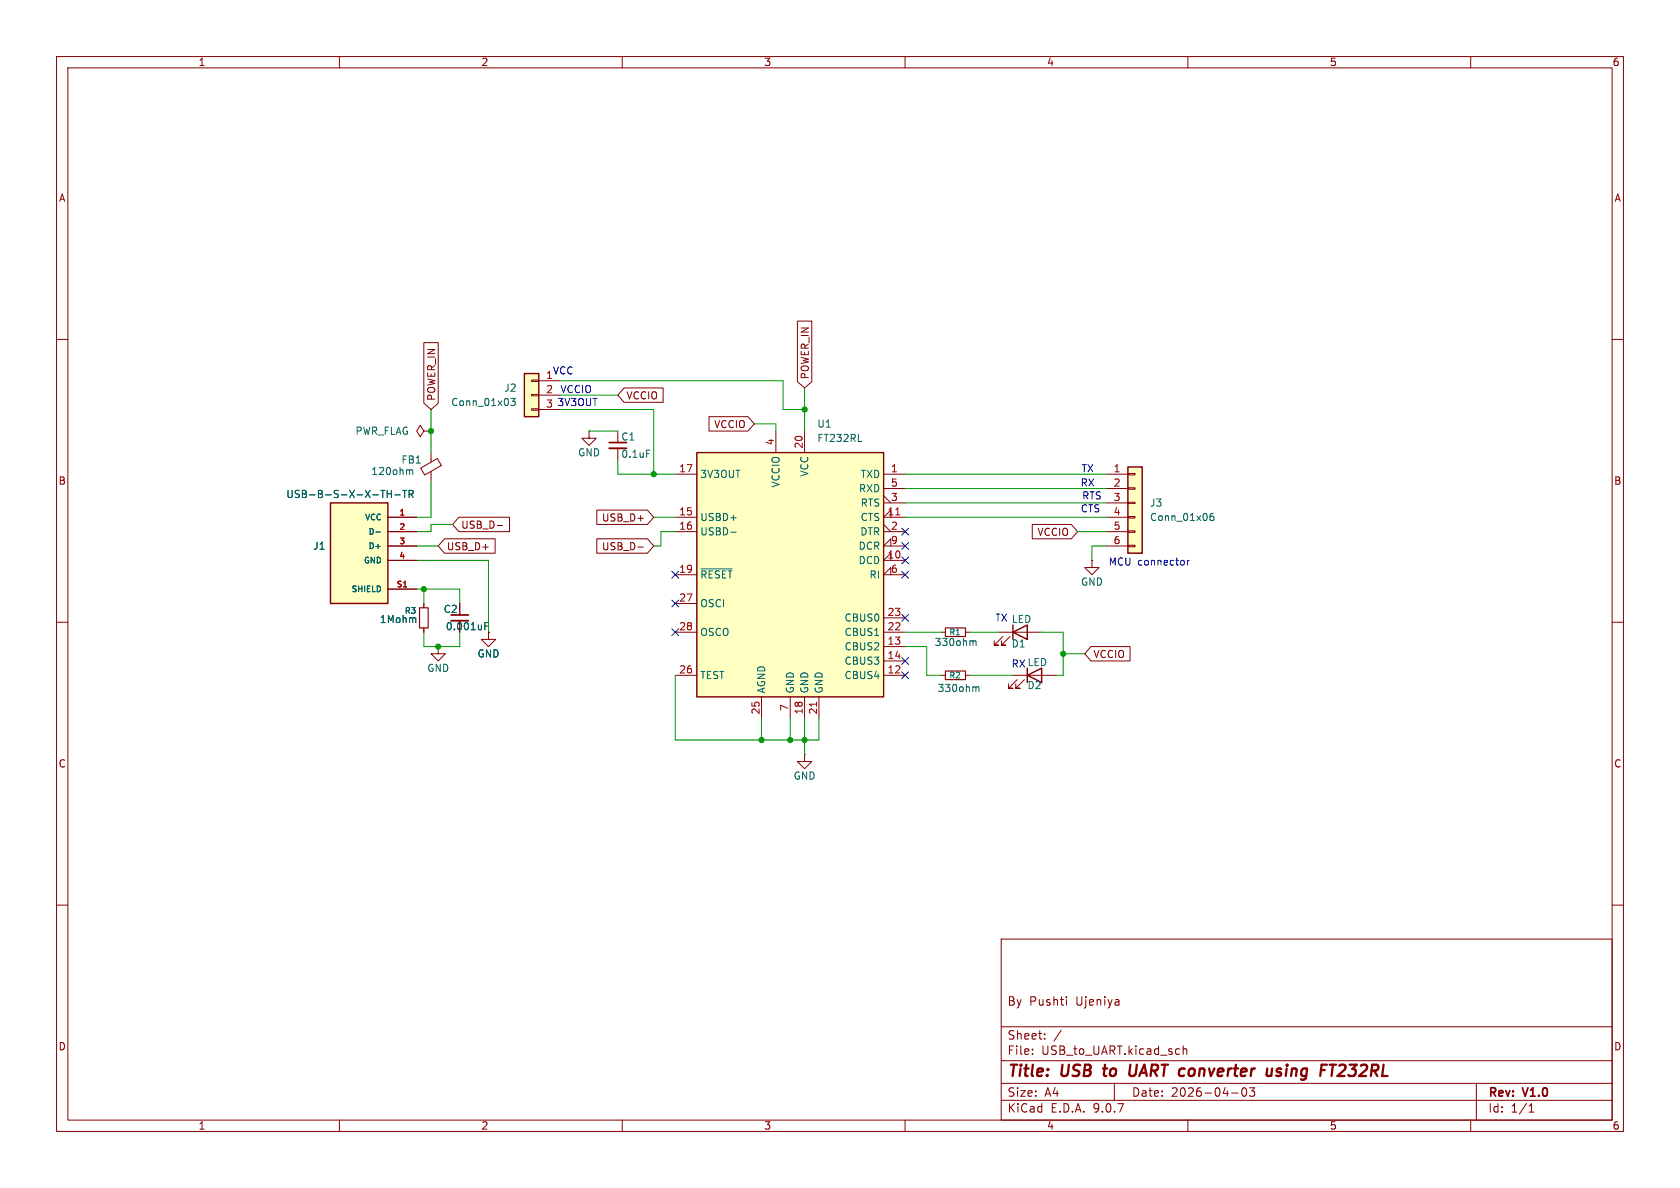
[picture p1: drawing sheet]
(kicad_sch
 (version 20250114)
 (generator "eeschema")
 (generator_version "9.0")
 (paper "A4")
 (title_block
  (title "USB to UART converter using FT232RL")
  (date "2026-04-03")
  (rev "V1.0")
  (comment 1 "By Pushti Ujeniya "))
 (lib_symbols
  (symbol "Connector_Generic:Conn_01x03"
   (pin_names
    (offset 1.016) (hide yes)) (exclude_from_sim no) (in_bom yes) (on_board yes)
   (property "Reference" "J" (at 0 5.08 0) (effects (font (size 1.27 1.27))))
   (property "Value" "Conn_01x03" (at 0 -5.08 0) (effects (font (size 1.27 1.27))))
   (property "Footprint" "" (at 0 0 0) (effects (font (size 1.27 1.27)) (hide yes)))
   (property "Datasheet" "~" (at 0 0 0) (effects (font (size 1.27 1.27)) (hide yes)))
   (property "Description" "Generic connector, single row, 01x03, script generated (kicad-library-utils/schlib/autogen/connector/)" (at 0 0 0) (effects (font (size 1.27 1.27)) (hide yes)))
   (symbol "Conn_01x03_1_1"
    (rectangle (start -1.27 3.81) (end 1.27 -3.81) (stroke (width 0.254) (type default)) (fill (type background)))
    (rectangle (start -1.27 2.667) (end 0 2.413) (stroke (width 0.1524) (type default)) (fill (type none)))
    (rectangle (start -1.27 0.127) (end 0 -0.127) (stroke (width 0.1524) (type default)) (fill (type none)))
    (rectangle (start -1.27 -2.413) (end 0 -2.667) (stroke (width 0.1524) (type default)) (fill (type none)))
    (pin passive line (at -5.08 2.54 0) (length 3.81) (name "Pin_1" (effects (font (size 1.27 1.27)))) (number "1" (effects (font (size 1.27 1.27)))))
    (pin passive line (at -5.08 0 0) (length 3.81) (name "Pin_2" (effects (font (size 1.27 1.27)))) (number "2" (effects (font (size 1.27 1.27)))))
    (pin passive line (at -5.08 -2.54 0) (length 3.81) (name "Pin_3" (effects (font (size 1.27 1.27)))) (number "3" (effects (font (size 1.27 1.27))))))
   (embedded_fonts no))
  (symbol "Connector_Generic:Conn_01x06"
   (pin_names
    (offset 1.016) (hide yes)) (exclude_from_sim no) (in_bom yes) (on_board yes)
   (property "Reference" "J" (at 0 7.62 0) (effects (font (size 1.27 1.27))))
   (property "Value" "Conn_01x06" (at 0 -10.16 0) (effects (font (size 1.27 1.27))))
   (property "Footprint" "" (at 0 0 0) (effects (font (size 1.27 1.27)) (hide yes)))
   (property "Datasheet" "~" (at 0 0 0) (effects (font (size 1.27 1.27)) (hide yes)))
   (property "Description" "Generic connector, single row, 01x06, script generated (kicad-library-utils/schlib/autogen/connector/)" (at 0 0 0) (effects (font (size 1.27 1.27)) (hide yes)))
   (symbol "Conn_01x06_1_1"
    (rectangle (start -1.27 6.35) (end 1.27 -8.89) (stroke (width 0.254) (type default)) (fill (type background)))
    (rectangle (start -1.27 5.207) (end 0 4.953) (stroke (width 0.1524) (type default)) (fill (type none)))
    (rectangle (start -1.27 2.667) (end 0 2.413) (stroke (width 0.1524) (type default)) (fill (type none)))
    (rectangle (start -1.27 0.127) (end 0 -0.127) (stroke (width 0.1524) (type default)) (fill (type none)))
    (rectangle (start -1.27 -2.413) (end 0 -2.667) (stroke (width 0.1524) (type default)) (fill (type none)))
    (rectangle (start -1.27 -4.953) (end 0 -5.207) (stroke (width 0.1524) (type default)) (fill (type none)))
    (rectangle (start -1.27 -7.493) (end 0 -7.747) (stroke (width 0.1524) (type default)) (fill (type none)))
    (pin passive line (at -5.08 5.08 0) (length 3.81) (name "Pin_1" (effects (font (size 1.27 1.27)))) (number "1" (effects (font (size 1.27 1.27)))))
    (pin passive line (at -5.08 2.54 0) (length 3.81) (name "Pin_2" (effects (font (size 1.27 1.27)))) (number "2" (effects (font (size 1.27 1.27)))))
    (pin passive line (at -5.08 0 0) (length 3.81) (name "Pin_3" (effects (font (size 1.27 1.27)))) (number "3" (effects (font (size 1.27 1.27)))))
    (pin passive line (at -5.08 -2.54 0) (length 3.81) (name "Pin_4" (effects (font (size 1.27 1.27)))) (number "4" (effects (font (size 1.27 1.27)))))
    (pin passive line (at -5.08 -5.08 0) (length 3.81) (name "Pin_5" (effects (font (size 1.27 1.27)))) (number "5" (effects (font (size 1.27 1.27)))))
    (pin passive line (at -5.08 -7.62 0) (length 3.81) (name "Pin_6" (effects (font (size 1.27 1.27)))) (number "6" (effects (font (size 1.27 1.27))))))
   (embedded_fonts no))
  (symbol "Device:C_Small"
   (pin_numbers (hide yes))
   (pin_names
    (offset 0.254) (hide yes)) (exclude_from_sim no) (in_bom yes) (on_board yes)
   (property "Reference" "C" (at 0.254 1.778 0) (effects (font (size 1.27 1.27)) (justify left)))
   (property "Value" "C_Small" (at 0.254 -2.032 0) (effects (font (size 1.27 1.27)) (justify left)))
   (property "Footprint" "" (at 0 0 0) (effects (font (size 1.27 1.27)) (hide yes)))
   (property "Datasheet" "~" (at 0 0 0) (effects (font (size 1.27 1.27)) (hide yes)))
   (property "Description" "Unpolarized capacitor, small symbol" (at 0 0 0) (effects (font (size 1.27 1.27)) (hide yes)))
   (symbol "C_Small_0_1"
    (polyline (pts (xy -1.524 0.508) (xy 1.524 0.508)) (stroke (width 0.3048) (type default)) (fill (type none)))
    (polyline (pts (xy -1.524 -0.508) (xy 1.524 -0.508)) (stroke (width 0.3302) (type default)) (fill (type none))))
   (symbol "C_Small_1_1"
    (pin passive line (at 0 2.54 270) (length 2.032) (name "~" (effects (font (size 1.27 1.27)))) (number "1" (effects (font (size 1.27 1.27)))))
    (pin passive line (at 0 -2.54 90) (length 2.032) (name "~" (effects (font (size 1.27 1.27)))) (number "2" (effects (font (size 1.27 1.27))))))
   (embedded_fonts no))
  (symbol "Device:FerriteBead_Small"
   (pin_numbers (hide yes))
   (pin_names
    (offset 0)) (exclude_from_sim no) (in_bom yes) (on_board yes)
   (property "Reference" "FB" (at 1.905 1.27 0) (effects (font (size 1.27 1.27)) (justify left)))
   (property "Value" "FerriteBead_Small" (at 1.905 -1.27 0) (effects (font (size 1.27 1.27)) (justify left)))
   (property "Footprint" "" (at -1.778 0 90) (effects (font (size 1.27 1.27)) (hide yes)))
   (property "Datasheet" "~" (at 0 0 0) (effects (font (size 1.27 1.27)) (hide yes)))
   (property "Description" "Ferrite bead, small symbol" (at 0 0 0) (effects (font (size 1.27 1.27)) (hide yes)))
   (symbol "FerriteBead_Small_0_1"
    (polyline (pts (xy -1.8288 0.2794) (xy -1.1176 1.4986) (xy 1.8288 -0.2032) (xy 1.1176 -1.4224) (xy -1.8288 0.2794)) (stroke (width 0) (type default)) (fill (type none)))
    (polyline (pts (xy 0 0.889) (xy 0 1.2954)) (stroke (width 0) (type default)) (fill (type none)))
    (polyline (pts (xy 0 -1.27) (xy 0 -0.7874)) (stroke (width 0) (type default)) (fill (type none))))
   (symbol "FerriteBead_Small_1_1"
    (pin passive line (at 0 2.54 270) (length 1.27) (name "~" (effects (font (size 1.27 1.27)))) (number "1" (effects (font (size 1.27 1.27)))))
    (pin passive line (at 0 -2.54 90) (length 1.27) (name "~" (effects (font (size 1.27 1.27)))) (number "2" (effects (font (size 1.27 1.27))))))
   (embedded_fonts no))
  (symbol "Device:LED"
   (pin_numbers (hide yes))
   (pin_names
    (offset 1.016) (hide yes)) (exclude_from_sim no) (in_bom yes) (on_board yes)
   (property "Reference" "D" (at 0 2.54 0) (effects (font (size 1.27 1.27))))
   (property "Value" "LED" (at 0 -2.54 0) (effects (font (size 1.27 1.27))))
   (property "Footprint" "" (at 0 0 0) (effects (font (size 1.27 1.27)) (hide yes)))
   (property "Datasheet" "~" (at 0 0 0) (effects (font (size 1.27 1.27)) (hide yes)))
   (property "Description" "Light emitting diode" (at 0 0 0) (effects (font (size 1.27 1.27)) (hide yes)))
   (property "Sim.Pins" "1=K 2=A" (at 0 0 0) (effects (font (size 1.27 1.27)) (hide yes)))
   (symbol "LED_0_1"
    (polyline (pts (xy -3.048 -0.762) (xy -4.572 -2.286) (xy -3.81 -2.286) (xy -4.572 -2.286) (xy -4.572 -1.524)) (stroke (width 0) (type default)) (fill (type none)))
    (polyline (pts (xy -1.778 -0.762) (xy -3.302 -2.286) (xy -2.54 -2.286) (xy -3.302 -2.286) (xy -3.302 -1.524)) (stroke (width 0) (type default)) (fill (type none)))
    (polyline (pts (xy -1.27 0) (xy 1.27 0)) (stroke (width 0) (type default)) (fill (type none)))
    (polyline (pts (xy -1.27 -1.27) (xy -1.27 1.27)) (stroke (width 0.254) (type default)) (fill (type none)))
    (polyline (pts (xy 1.27 -1.27) (xy 1.27 1.27) (xy -1.27 0) (xy 1.27 -1.27)) (stroke (width 0.254) (type default)) (fill (type none))))
   (symbol "LED_1_1"
    (pin passive line (at -3.81 0 0) (length 2.54) (name "K" (effects (font (size 1.27 1.27)))) (number "1" (effects (font (size 1.27 1.27)))))
    (pin passive line (at 3.81 0 180) (length 2.54) (name "A" (effects (font (size 1.27 1.27)))) (number "2" (effects (font (size 1.27 1.27))))))
   (embedded_fonts no))
  (symbol "Device:R_Small"
   (pin_numbers (hide yes))
   (pin_names
    (offset 0.254) (hide yes)) (exclude_from_sim no) (in_bom yes) (on_board yes)
   (property "Reference" "R" (at 0 0 90) (effects (font (size 1.016 1.016))))
   (property "Value" "R_Small" (at 1.778 0 90) (effects (font (size 1.27 1.27))))
   (property "Footprint" "" (at 0 0 0) (effects (font (size 1.27 1.27)) (hide yes)))
   (property "Datasheet" "~" (at 0 0 0) (effects (font (size 1.27 1.27)) (hide yes)))
   (property "Description" "Resistor, small symbol" (at 0 0 0) (effects (font (size 1.27 1.27)) (hide yes)))
   (symbol "R_Small_0_1"
    (rectangle (start -0.762 1.778) (end 0.762 -1.778) (stroke (width 0.2032) (type default)) (fill (type none))))
   (symbol "R_Small_1_1"
    (pin passive line (at 0 2.54 270) (length 0.762) (name "~" (effects (font (size 1.27 1.27)))) (number "1" (effects (font (size 1.27 1.27)))))
    (pin passive line (at 0 -2.54 90) (length 0.762) (name "~" (effects (font (size 1.27 1.27)))) (number "2" (effects (font (size 1.27 1.27))))))
   (embedded_fonts no))
  (symbol "Interface_USB:FT232RL" (exclude_from_sim no) (in_bom yes) (on_board yes)
   (property "Reference" "U" (at -16.51 22.86 0) (effects (font (size 1.27 1.27)) (justify left)))
   (property "Value" "FT232RL" (at 10.16 22.86 0) (effects (font (size 1.27 1.27)) (justify left)))
   (property "Footprint" "Package_SO:SSOP-28_5.3x10.2mm_P0.65mm" (at 27.94 -22.86 0) (effects (font (size 1.27 1.27)) (hide yes)))
   (property "Datasheet" "https://www.ftdichip.com/Support/Documents/DataSheets/ICs/DS_FT232R.pdf" (at 0 0 0) (effects (font (size 1.27 1.27)) (hide yes)))
   (property "Description" "USB to Serial Interface, SSOP-28" (at 0 0 0) (effects (font (size 1.27 1.27)) (hide yes)))
   (symbol "FT232RL_0_1"
    (rectangle (start -16.51 21.59) (end 16.51 -21.59) (stroke (width 0.254) (type default)) (fill (type background))))
   (symbol "FT232RL_1_1"
    (pin power_out line (at -20.32 17.78 0) (length 3.81) (name "3V3OUT" (effects (font (size 1.27 1.27)))) (number "17" (effects (font (size 1.27 1.27)))))
    (pin bidirectional line (at -20.32 10.16 0) (length 3.81) (name "USBD+" (effects (font (size 1.27 1.27)))) (number "15" (effects (font (size 1.27 1.27)))))
    (pin bidirectional line (at -20.32 7.62 0) (length 3.81) (name "USBD-" (effects (font (size 1.27 1.27)))) (number "16" (effects (font (size 1.27 1.27)))))
    (pin input line (at -20.32 0 0) (length 3.81) (name "~{RESET}" (effects (font (size 1.27 1.27)))) (number "19" (effects (font (size 1.27 1.27)))))
    (pin input line (at -20.32 -5.08 0) (length 3.81) (name "OSCI" (effects (font (size 1.27 1.27)))) (number "27" (effects (font (size 1.27 1.27)))))
    (pin output line (at -20.32 -10.16 0) (length 3.81) (name "OSCO" (effects (font (size 1.27 1.27)))) (number "28" (effects (font (size 1.27 1.27)))))
    (pin input line (at -20.32 -17.78 0) (length 3.81) (name "TEST" (effects (font (size 1.27 1.27)))) (number "26" (effects (font (size 1.27 1.27)))))
    (pin power_in line (at -5.08 -25.4 90) (length 3.81) (name "AGND" (effects (font (size 1.27 1.27)))) (number "25" (effects (font (size 1.27 1.27)))))
    (pin power_in line (at -2.54 25.4 270) (length 3.81) (name "VCCIO" (effects (font (size 1.27 1.27)))) (number "4" (effects (font (size 1.27 1.27)))))
    (pin power_in line (at 0 -25.4 90) (length 3.81) (name "GND" (effects (font (size 1.27 1.27)))) (number "7" (effects (font (size 1.27 1.27)))))
    (pin power_in line (at 2.54 25.4 270) (length 3.81) (name "VCC" (effects (font (size 1.27 1.27)))) (number "20" (effects (font (size 1.27 1.27)))))
    (pin power_in line (at 2.54 -25.4 90) (length 3.81) (name "GND" (effects (font (size 1.27 1.27)))) (number "18" (effects (font (size 1.27 1.27)))))
    (pin power_in line (at 5.08 -25.4 90) (length 3.81) (name "GND" (effects (font (size 1.27 1.27)))) (number "21" (effects (font (size 1.27 1.27)))))
    (pin output line (at 20.32 17.78 180) (length 3.81) (name "TXD" (effects (font (size 1.27 1.27)))) (number "1" (effects (font (size 1.27 1.27)))))
    (pin input line (at 20.32 15.24 180) (length 3.81) (name "RXD" (effects (font (size 1.27 1.27)))) (number "5" (effects (font (size 1.27 1.27)))))
    (pin output output_low (at 20.32 12.7 180) (length 3.81) (name "RTS" (effects (font (size 1.27 1.27)))) (number "3" (effects (font (size 1.27 1.27)))))
    (pin input input_low (at 20.32 10.16 180) (length 3.81) (name "CTS" (effects (font (size 1.27 1.27)))) (number "11" (effects (font (size 1.27 1.27)))))
    (pin output output_low (at 20.32 7.62 180) (length 3.81) (name "DTR" (effects (font (size 1.27 1.27)))) (number "2" (effects (font (size 1.27 1.27)))))
    (pin input input_low (at 20.32 5.08 180) (length 3.81) (name "DCR" (effects (font (size 1.27 1.27)))) (number "9" (effects (font (size 1.27 1.27)))))
    (pin input input_low (at 20.32 2.54 180) (length 3.81) (name "DCD" (effects (font (size 1.27 1.27)))) (number "10" (effects (font (size 1.27 1.27)))))
    (pin input input_low (at 20.32 0 180) (length 3.81) (name "RI" (effects (font (size 1.27 1.27)))) (number "6" (effects (font (size 1.27 1.27)))))
    (pin bidirectional line (at 20.32 -7.62 180) (length 3.81) (name "CBUS0" (effects (font (size 1.27 1.27)))) (number "23" (effects (font (size 1.27 1.27)))))
    (pin bidirectional line (at 20.32 -10.16 180) (length 3.81) (name "CBUS1" (effects (font (size 1.27 1.27)))) (number "22" (effects (font (size 1.27 1.27)))))
    (pin bidirectional line (at 20.32 -12.7 180) (length 3.81) (name "CBUS2" (effects (font (size 1.27 1.27)))) (number "13" (effects (font (size 1.27 1.27)))))
    (pin bidirectional line (at 20.32 -15.24 180) (length 3.81) (name "CBUS3" (effects (font (size 1.27 1.27)))) (number "14" (effects (font (size 1.27 1.27)))))
    (pin bidirectional line (at 20.32 -17.78 180) (length 3.81) (name "CBUS4" (effects (font (size 1.27 1.27)))) (number "12" (effects (font (size 1.27 1.27))))))
   (embedded_fonts no))
  (symbol "USB-B-S-X-X-TH-TR:USB-B-S-X-X-TH-TR"
   (pin_names
    (offset 1.016)) (exclude_from_sim no) (in_bom yes) (on_board yes)
   (property "Reference" "J" (at -5.08 8.89 0) (effects (font (size 1.27 1.27)) (justify left bottom)))
   (property "Value" "USB-B-S-X-X-TH-TR" (at -5.08 -12.7 0) (effects (font (size 1.27 1.27)) (justify left bottom)))
   (property "Footprint" "USB-B-S-X-X-TH-TR:SAMTEC_USB-B-S-X-X-TH-TR" (at 0 0 0) (effects (font (size 1.27 1.27)) (justify bottom) (hide yes)))
   (property "Datasheet" "" (at 0 0 0) (effects (font (size 1.27 1.27)) (hide yes)))
   (property "Description" "" (at 0 0 0) (effects (font (size 1.27 1.27)) (hide yes)))
   (property "MF" "Samtec" (at 0 0 0) (effects (font (size 1.27 1.27)) (justify bottom) (hide yes)))
   (property "MAXIMUM_PACKAGE_HEIGHT" "10.95 mm" (at 0 0 0) (effects (font (size 1.27 1.27)) (justify bottom) (hide yes)))
   (property "Package" "None" (at 0 0 0) (effects (font (size 1.27 1.27)) (justify bottom) (hide yes)))
   (property "Price" "None" (at 0 0 0) (effects (font (size 1.27 1.27)) (justify bottom) (hide yes)))
   (property "Check_prices" "https://www.snapeda.com/parts/USB-B-S-F-B-TH-FR/Samtec/view-part/?ref=eda" (at 0 0 0) (effects (font (size 1.27 1.27)) (justify bottom) (hide yes)))
   (property "STANDARD" "Manufacturer Recommendations" (at 0 0 0) (effects (font (size 1.27 1.27)) (justify bottom) (hide yes)))
   (property "PARTREV" "Q" (at 0 0 0) (effects (font (size 1.27 1.27)) (justify bottom) (hide yes)))
   (property "SnapEDA_Link" "https://www.snapeda.com/parts/USB-B-S-F-B-TH-FR/Samtec/view-part/?ref=snap" (at 0 0 0) (effects (font (size 1.27 1.27)) (justify bottom) (hide yes)))
   (property "MP" "USB-B-S-F-B-TH-FR" (at 0 0 0) (effects (font (size 1.27 1.27)) (justify bottom) (hide yes)))
   (property "Purchase-URL" "https://www.snapeda.com/api/url_track_click_mouser/?unipart_id=8243123&manufacturer=Samtec&part_name=USB-B-S-F-B-TH-FR&search_term=usb female type b connector" (at 0 0 0) (effects (font (size 1.27 1.27)) (justify bottom) (hide yes)))
   (property "Description_1" "Connector USB Type B Receptacle 4 Position 2.5mm Solder Right Angle Through Hole T/R" (at 0 0 0) (effects (font (size 1.27 1.27)) (justify bottom) (hide yes)))
   (property "Availability" "In Stock" (at 0 0 0) (effects (font (size 1.27 1.27)) (justify bottom) (hide yes)))
   (property "MANUFACTURER" "Samtec" (at 0 0 0) (effects (font (size 1.27 1.27)) (justify bottom) (hide yes)))
   (symbol "USB-B-S-X-X-TH-TR_0_0"
    (rectangle (start -5.08 -10.16) (end 5.08 7.62) (stroke (width 0.254) (type default)) (fill (type background)))
    (pin power_in line (at -10.16 5.08 0) (length 5.08) (name "VCC" (effects (font (size 1.016 1.016)))) (number "1" (effects (font (size 1.016 1.016)))))
    (pin bidirectional line (at -10.16 2.54 0) (length 5.08) (name "D-" (effects (font (size 1.016 1.016)))) (number "2" (effects (font (size 1.016 1.016)))))
    (pin bidirectional line (at -10.16 0 0) (length 5.08) (name "D+" (effects (font (size 1.016 1.016)))) (number "3" (effects (font (size 1.016 1.016)))))
    (pin power_in line (at -10.16 -2.54 0) (length 5.08) (name "GND" (effects (font (size 1.016 1.016)))) (number "4" (effects (font (size 1.016 1.016)))))
    (pin passive line (at -10.16 -7.62 0) (length 5.08) (name "SHIELD" (effects (font (size 1.016 1.016)))) (number "S1" (effects (font (size 1.016 1.016)))))
    (pin passive line (at -10.16 -7.62 0) (length 5.08) (hide yes) (name "SHIELD" (effects (font (size 1.016 1.016)))) (number "S2" (effects (font (size 1.016 1.016))))))
   (embedded_fonts no))
  (symbol "power:GND"
   (power)
   (pin_numbers (hide yes))
   (pin_names
    (offset 0) (hide yes)) (exclude_from_sim no) (in_bom yes) (on_board yes)
   (property "Reference" "#PWR" (at 0 -6.35 0) (effects (font (size 1.27 1.27)) (hide yes)))
   (property "Value" "GND" (at 0 -3.81 0) (effects (font (size 1.27 1.27))))
   (property "Footprint" "" (at 0 0 0) (effects (font (size 1.27 1.27)) (hide yes)))
   (property "Datasheet" "" (at 0 0 0) (effects (font (size 1.27 1.27)) (hide yes)))
   (property "Description" "Power symbol creates a global label with name \"GND\" , ground" (at 0 0 0) (effects (font (size 1.27 1.27)) (hide yes)))
   (symbol "GND_0_1"
    (polyline (pts (xy 0 0) (xy 0 -1.27) (xy 1.27 -1.27) (xy 0 -2.54) (xy -1.27 -1.27) (xy 0 -1.27)) (stroke (width 0) (type default)) (fill (type none))))
   (symbol "GND_1_1"
    (pin power_in line (at 0 0 270) (length 0) (name "~" (effects (font (size 1.27 1.27)))) (number "1" (effects (font (size 1.27 1.27))))))
   (embedded_fonts no))
  (symbol "power:PWR_FLAG"
   (power)
   (pin_numbers (hide yes))
   (pin_names
    (offset 0) (hide yes)) (exclude_from_sim no) (in_bom yes) (on_board yes)
   (property "Reference" "#FLG" (at 0 1.905 0) (effects (font (size 1.27 1.27)) (hide yes)))
   (property "Value" "PWR_FLAG" (at 0 3.81 0) (effects (font (size 1.27 1.27))))
   (property "Footprint" "" (at 0 0 0) (effects (font (size 1.27 1.27)) (hide yes)))
   (property "Datasheet" "~" (at 0 0 0) (effects (font (size 1.27 1.27)) (hide yes)))
   (property "Description" "Special symbol for telling ERC where power comes from" (at 0 0 0) (effects (font (size 1.27 1.27)) (hide yes)))
   (symbol "PWR_FLAG_0_0"
    (pin power_out line (at 0 0 90) (length 0) (name "~" (effects (font (size 1.27 1.27)))) (number "1" (effects (font (size 1.27 1.27))))))
   (symbol "PWR_FLAG_0_1"
    (polyline (pts (xy 0 0) (xy 0 1.27) (xy -1.016 1.905) (xy 0 2.54) (xy 1.016 1.905) (xy 0 1.27)) (stroke (width 0) (type default)) (fill (type none))))
   (embedded_fonts no)))
 (text "TX"
  (exclude_from_sim no)
  (at 177.038 109.474 0)
  (effects (font (size 1.27 1.27))))
 (text "RX"
  (exclude_from_sim no)
  (at 180.086 117.602 0)
  (effects (font (size 1.27 1.27))))
 (text "TX\n"
  (exclude_from_sim no)
  (at 192.278 83.058 0)
  (effects (font (size 1.27 1.27))))
 (text "VCCIO"
  (exclude_from_sim no)
  (at 101.854 69.088 0)
  (effects (font (size 1.27 1.27))))
 (text "CTS\n"
  (exclude_from_sim no)
  (at 192.786 90.17 0)
  (effects (font (size 1.27 1.27))))
 (text "RTS\n"
  (exclude_from_sim no)
  (at 193.04 87.884 0)
  (effects (font (size 1.27 1.27))))
 (text "VCC\n"
  (exclude_from_sim no)
  (at 99.568 65.786 0)
  (effects (font (size 1.27 1.27))))
 (text "MCU connector"
  (exclude_from_sim no)
  (at 203.2 99.568 0)
  (effects (font (size 1.27 1.27))))
 (text "3V3OUT\n"
  (exclude_from_sim no)
  (at 102.108 71.374 0)
  (effects (font (size 1.27 1.27))))
 (text "RX\n"
  (exclude_from_sim no)
  (at 192.278 85.598 0)
  (effects (font (size 1.27 1.27))))
 (junction
  (at 142.24 72.39)
  (diameter 0)
  (color 0 0 0 0))
 (junction
  (at 139.7 130.81)
  (diameter 0)
  (color 0 0 0 0))
 (junction
  (at 134.62 130.81)
  (diameter 0)
  (color 0 0 0 0))
 (junction
  (at 76.2 76.2)
  (diameter 0)
  (color 0 0 0 0))
 (junction
  (at 77.47 114.3)
  (diameter 0)
  (color 0 0 0 0))
 (junction
  (at 187.96 115.57)
  (diameter 0)
  (color 0 0 0 0))
 (junction
  (at 115.57 83.82)
  (diameter 0)
  (color 0 0 0 0))
 (junction
  (at 142.24 130.81)
  (diameter 0)
  (color 0 0 0 0))
 (junction
  (at 74.93 104.14)
  (diameter 0)
  (color 0 0 0 0))
 (no_connect
  (at 160.02 116.84))
 (no_connect
  (at 160.02 109.22))
 (no_connect
  (at 119.38 111.76))
 (no_connect
  (at 160.02 99.06))
 (no_connect
  (at 160.02 101.6))
 (no_connect
  (at 119.38 101.6))
 (no_connect
  (at 160.02 93.98))
 (no_connect
  (at 160.02 119.38))
 (no_connect
  (at 160.02 96.52))
 (no_connect
  (at 119.38 106.68))
 (wire
  (pts (xy 184.15 111.76) (xy 187.96 111.76))
  (stroke (width 0) (type default)))
 (wire
  (pts (xy 81.28 111.76) (xy 81.28 114.3))
  (stroke (width 0) (type default)))
 (wire
  (pts (xy 109.22 81.28) (xy 109.22 83.82))
  (stroke (width 0) (type default)))
 (wire
  (pts (xy 195.58 96.52) (xy 193.04 96.52))
  (stroke (width 0) (type default)))
 (wire
  (pts (xy 193.04 96.52) (xy 193.04 99.06))
  (stroke (width 0) (type default)))
 (wire
  (pts (xy 187.96 111.76) (xy 187.96 115.57))
  (stroke (width 0) (type default)))
 (wire
  (pts (xy 116.84 96.52) (xy 116.84 93.98))
  (stroke (width 0) (type default)))
 (wire
  (pts (xy 160.02 86.36) (xy 195.58 86.36))
  (stroke (width 0) (type default)))
 (wire
  (pts (xy 160.02 114.3) (xy 163.83 114.3))
  (stroke (width 0) (type default)))
 (wire
  (pts (xy 160.02 111.76) (xy 166.37 111.76))
  (stroke (width 0) (type default)))
 (wire
  (pts (xy 144.78 127) (xy 144.78 130.81))
  (stroke (width 0) (type default)))
 (wire
  (pts (xy 160.02 88.9) (xy 195.58 88.9))
  (stroke (width 0) (type default)))
 (wire
  (pts (xy 186.69 119.38) (xy 187.96 119.38))
  (stroke (width 0) (type default)))
 (wire
  (pts (xy 139.7 130.81) (xy 142.24 130.81))
  (stroke (width 0) (type default)))
 (wire
  (pts (xy 76.2 91.44) (xy 76.2 85.09))
  (stroke (width 0) (type default)))
 (wire
  (pts (xy 74.93 104.14) (xy 81.28 104.14))
  (stroke (width 0) (type default)))
 (wire
  (pts (xy 119.38 130.81) (xy 134.62 130.81))
  (stroke (width 0) (type default)))
 (wire
  (pts (xy 80.01 92.71) (xy 76.2 92.71))
  (stroke (width 0) (type default)))
 (wire
  (pts (xy 109.22 69.85) (xy 99.06 69.85))
  (stroke (width 0) (type default)))
 (wire
  (pts (xy 134.62 130.81) (xy 139.7 130.81))
  (stroke (width 0) (type default)))
 (wire
  (pts (xy 133.35 74.93) (xy 137.16 74.93))
  (stroke (width 0) (type default)))
 (wire
  (pts (xy 138.43 67.31) (xy 138.43 72.39))
  (stroke (width 0) (type default)))
 (wire
  (pts (xy 144.78 130.81) (xy 142.24 130.81))
  (stroke (width 0) (type default)))
 (wire
  (pts (xy 142.24 68.58) (xy 142.24 72.39))
  (stroke (width 0) (type default)))
 (wire
  (pts (xy 76.2 72.39) (xy 76.2 76.2))
  (stroke (width 0) (type default)))
 (wire
  (pts (xy 163.83 119.38) (xy 166.37 119.38))
  (stroke (width 0) (type default)))
 (wire
  (pts (xy 99.06 72.39) (xy 115.57 72.39))
  (stroke (width 0) (type default)))
 (wire
  (pts (xy 137.16 74.93) (xy 137.16 76.2))
  (stroke (width 0) (type default)))
 (wire
  (pts (xy 171.45 111.76) (xy 176.53 111.76))
  (stroke (width 0) (type default)))
 (wire
  (pts (xy 171.45 119.38) (xy 179.07 119.38))
  (stroke (width 0) (type default)))
 (wire
  (pts (xy 142.24 127) (xy 142.24 130.81))
  (stroke (width 0) (type default)))
 (wire
  (pts (xy 74.93 104.14) (xy 74.93 106.68))
  (stroke (width 0) (type default)))
 (wire
  (pts (xy 76.2 93.98) (xy 73.66 93.98))
  (stroke (width 0) (type default)))
 (wire
  (pts (xy 81.28 104.14) (xy 81.28 106.68))
  (stroke (width 0) (type default)))
 (wire
  (pts (xy 86.36 99.06) (xy 86.36 111.76))
  (stroke (width 0) (type default)))
 (wire
  (pts (xy 76.2 76.2) (xy 76.2 80.01))
  (stroke (width 0) (type default)))
 (wire
  (pts (xy 116.84 93.98) (xy 119.38 93.98))
  (stroke (width 0) (type default)))
 (wire
  (pts (xy 76.2 91.44) (xy 73.66 91.44))
  (stroke (width 0) (type default)))
 (wire
  (pts (xy 134.62 127) (xy 134.62 130.81))
  (stroke (width 0) (type default)))
 (wire
  (pts (xy 138.43 72.39) (xy 142.24 72.39))
  (stroke (width 0) (type default)))
 (wire
  (pts (xy 109.22 83.82) (xy 115.57 83.82))
  (stroke (width 0) (type default)))
 (wire
  (pts (xy 187.96 115.57) (xy 187.96 119.38))
  (stroke (width 0) (type default)))
 (wire
  (pts (xy 142.24 72.39) (xy 142.24 76.2))
  (stroke (width 0) (type default)))
 (wire
  (pts (xy 99.06 67.31) (xy 138.43 67.31))
  (stroke (width 0) (type default)))
 (wire
  (pts (xy 163.83 114.3) (xy 163.83 119.38))
  (stroke (width 0) (type default)))
 (wire
  (pts (xy 160.02 83.82) (xy 195.58 83.82))
  (stroke (width 0) (type default)))
 (wire
  (pts (xy 73.66 99.06) (xy 86.36 99.06))
  (stroke (width 0) (type default)))
 (wire
  (pts (xy 139.7 127) (xy 139.7 130.81))
  (stroke (width 0) (type default)))
 (wire
  (pts (xy 142.24 133.35) (xy 142.24 130.81))
  (stroke (width 0) (type default)))
 (wire
  (pts (xy 77.47 96.52) (xy 73.66 96.52))
  (stroke (width 0) (type default)))
 (wire
  (pts (xy 74.93 114.3) (xy 77.47 114.3))
  (stroke (width 0) (type default)))
 (wire
  (pts (xy 76.2 92.71) (xy 76.2 93.98))
  (stroke (width 0) (type default)))
 (wire
  (pts (xy 160.02 91.44) (xy 195.58 91.44))
  (stroke (width 0) (type default)))
 (wire
  (pts (xy 115.57 96.52) (xy 116.84 96.52))
  (stroke (width 0) (type default)))
 (wire
  (pts (xy 73.66 104.14) (xy 74.93 104.14))
  (stroke (width 0) (type default)))
 (wire
  (pts (xy 81.28 114.3) (xy 77.47 114.3))
  (stroke (width 0) (type default)))
 (wire
  (pts (xy 190.5 93.98) (xy 195.58 93.98))
  (stroke (width 0) (type default)))
 (wire
  (pts (xy 115.57 72.39) (xy 115.57 83.82))
  (stroke (width 0) (type default)))
 (wire
  (pts (xy 119.38 119.38) (xy 119.38 130.81))
  (stroke (width 0) (type default)))
 (wire
  (pts (xy 115.57 91.44) (xy 119.38 91.44))
  (stroke (width 0) (type default)))
 (wire
  (pts (xy 187.96 115.57) (xy 191.77 115.57))
  (stroke (width 0) (type default)))
 (wire
  (pts (xy 115.57 83.82) (xy 119.38 83.82))
  (stroke (width 0) (type default)))
 (wire
  (pts (xy 109.22 76.2) (xy 104.14 76.2))
  (stroke (width 0) (type default)))
 (wire
  (pts (xy 74.93 111.76) (xy 74.93 114.3))
  (stroke (width 0) (type default)))
 (global_label "VCCIO"
  (shape input)
  (at 190.5 93.98 180)
  (fields_autoplaced yes)
  (effects (font (size 1.27 1.27)) (justify right))
  (property "Intersheetrefs" "${INTERSHEET_REFS}" (at 181.9509 93.98 0) (effects (font (size 1.27 1.27)) (justify right) (hide yes))))
 (global_label "USB_D+"
  (shape input)
  (at 115.57 91.44 180)
  (fields_autoplaced yes)
  (effects (font (size 1.27 1.27)) (justify right))
  (property "Intersheetrefs" "${INTERSHEET_REFS}" (at 104.9648 91.44 0) (effects (font (size 1.27 1.27)) (justify right) (hide yes))))
 (global_label "POWER_IN"
  (shape input)
  (at 142.24 68.58 90)
  (fields_autoplaced yes)
  (effects (font (size 1.27 1.27)) (justify left))
  (property "Intersheetrefs" "${INTERSHEET_REFS}" (at 142.24 56.221 90) (effects (font (size 1.27 1.27)) (justify left) (hide yes))))
 (global_label "POWER_IN"
  (shape input)
  (at 76.2 72.39 90)
  (fields_autoplaced yes)
  (effects (font (size 1.27 1.27)) (justify left))
  (property "Intersheetrefs" "${INTERSHEET_REFS}" (at 76.2 60.031 90) (effects (font (size 1.27 1.27)) (justify left) (hide yes))))
 (global_label "VCCIO"
  (shape input)
  (at 133.35 74.93 180)
  (fields_autoplaced yes)
  (effects (font (size 1.27 1.27)) (justify right))
  (property "Intersheetrefs" "${INTERSHEET_REFS}" (at 124.8009 74.93 0) (effects (font (size 1.27 1.27)) (justify right) (hide yes))))
 (global_label "USB_D-"
  (shape input)
  (at 80.01 92.71 0)
  (fields_autoplaced yes)
  (effects (font (size 1.27 1.27)) (justify left))
  (property "Intersheetrefs" "${INTERSHEET_REFS}" (at 90.6152 92.71 0) (effects (font (size 1.27 1.27)) (justify left) (hide yes))))
 (global_label "USB_D-"
  (shape input)
  (at 115.57 96.52 180)
  (fields_autoplaced yes)
  (effects (font (size 1.27 1.27)) (justify right))
  (property "Intersheetrefs" "${INTERSHEET_REFS}" (at 104.9648 96.52 0) (effects (font (size 1.27 1.27)) (justify right) (hide yes))))
 (global_label "USB_D+"
  (shape input)
  (at 77.47 96.52 0)
  (fields_autoplaced yes)
  (effects (font (size 1.27 1.27)) (justify left))
  (property "Intersheetrefs" "${INTERSHEET_REFS}" (at 88.0752 96.52 0) (effects (font (size 1.27 1.27)) (justify left) (hide yes))))
 (global_label "VCCIO"
  (shape input)
  (at 191.77 115.57 0)
  (fields_autoplaced yes)
  (effects (font (size 1.27 1.27)) (justify left))
  (property "Intersheetrefs" "${INTERSHEET_REFS}" (at 200.3191 115.57 0) (effects (font (size 1.27 1.27)) (justify left) (hide yes))))
 (global_label "VCCIO"
  (shape input)
  (at 109.22 69.85 0)
  (fields_autoplaced yes)
  (effects (font (size 1.27 1.27)) (justify left))
  (property "Intersheetrefs" "${INTERSHEET_REFS}" (at 117.7691 69.85 0) (effects (font (size 1.27 1.27)) (justify left) (hide yes))))
 (symbol
  (lib_id "power:GND")
  (at 77.47 114.3 0)
  (mirror y)
  (unit 1)
  (exclude_from_sim no)
  (in_bom yes)
  (on_board yes)
  (dnp no)
  (property "Reference" "#PWR05" (at 77.47 120.65 0) (effects (font (size 1.27 1.27)) (hide yes)))
  (property "Value" "GND" (at 77.47 118.11 0) (effects (font (size 1.27 1.27))))
  (property "Footprint" "" (at 77.47 114.3 0) (effects (font (size 1.27 1.27)) (hide yes)))
  (property "Datasheet" "" (at 77.47 114.3 0) (effects (font (size 1.27 1.27)) (hide yes)))
  (property "Description" "Power symbol creates a global label with name \"GND\" , ground" (at 77.47 114.3 0) (effects (font (size 1.27 1.27)) (hide yes)))
  (pin "1"))
 (symbol
  (lib_id "Device:R_Small")
  (at 74.93 109.22 0)
  (mirror y)
  (unit 1)
  (exclude_from_sim no)
  (in_bom yes)
  (on_board yes)
  (dnp no)
  (property "Reference" "R3" (at 73.66 107.95 0) (effects (font (size 1.016 1.016)) (justify left)))
  (property "Value" "1Mohm" (at 73.914 109.474 0) (effects (font (size 1.27 1.27)) (justify left)))
  (property "Footprint" "Resistor_SMD:R_0603_1608Metric" (at 74.93 109.22 0) (effects (font (size 1.27 1.27)) (hide yes)))
  (property "Datasheet" "~" (at 74.93 109.22 0) (effects (font (size 1.27 1.27)) (hide yes)))
  (property "Description" "Resistor, small symbol" (at 74.93 109.22 0) (effects (font (size 1.27 1.27)) (hide yes)))
  (pin "2")
  (pin "1"))
 (symbol
  (lib_id "power:GND")
  (at 142.24 133.35 0)
  (unit 1)
  (exclude_from_sim no)
  (in_bom yes)
  (on_board yes)
  (dnp no)
  (property "Reference" "#PWR01" (at 142.24 139.7 0) (effects (font (size 1.27 1.27)) (hide yes)))
  (property "Value" "GND" (at 142.24 137.16 0) (effects (font (size 1.27 1.27))))
  (property "Footprint" "" (at 142.24 133.35 0) (effects (font (size 1.27 1.27)) (hide yes)))
  (property "Datasheet" "" (at 142.24 133.35 0) (effects (font (size 1.27 1.27)) (hide yes)))
  (property "Description" "Power symbol creates a global label with name \"GND\" , ground" (at 142.24 133.35 0) (effects (font (size 1.27 1.27)) (hide yes)))
  (pin "1"))
 (symbol
  (lib_id "Device:R_Small")
  (at 168.91 111.76 90)
  (unit 1)
  (exclude_from_sim no)
  (in_bom yes)
  (on_board yes)
  (dnp no)
  (property "Reference" "R1" (at 169.926 111.76 90) (effects (font (size 1.016 1.016)) (justify left)))
  (property "Value" "330ohm" (at 172.974 113.538 90) (effects (font (size 1.27 1.27)) (justify left)))
  (property "Footprint" "Resistor_SMD:R_0603_1608Metric" (at 168.91 111.76 0) (effects (font (size 1.27 1.27)) (hide yes)))
  (property "Datasheet" "~" (at 168.91 111.76 0) (effects (font (size 1.27 1.27)) (hide yes)))
  (property "Description" "Resistor, small symbol" (at 168.91 111.76 0) (effects (font (size 1.27 1.27)) (hide yes)))
  (pin "1")
  (pin "2"))
 (symbol
  (lib_id "Device:FerriteBead_Small")
  (at 76.2 82.55 0)
  (mirror y)
  (unit 1)
  (exclude_from_sim no)
  (in_bom yes)
  (on_board yes)
  (dnp no)
  (property "Reference" "FB1" (at 70.866 81.28 0) (effects (font (size 1.27 1.27)) (justify right)))
  (property "Value" "120ohm" (at 65.532 83.312 0) (effects (font (size 1.27 1.27)) (justify right)))
  (property "Footprint" "Ferrite_THT:LairdTech_28C0236-0JW-10" (at 77.978 82.55 90) (effects (font (size 1.27 1.27)) (hide yes)))
  (property "Datasheet" "~" (at 76.2 82.55 0) (effects (font (size 1.27 1.27)) (hide yes)))
  (property "Description" "Ferrite bead, small symbol" (at 76.2 82.55 0) (effects (font (size 1.27 1.27)) (hide yes)))
  (pin "2")
  (pin "1"))
 (symbol
  (lib_id "power:GND")
  (at 193.04 99.06 0)
  (unit 1)
  (exclude_from_sim no)
  (in_bom yes)
  (on_board yes)
  (dnp no)
  (property "Reference" "#PWR04" (at 193.04 105.41 0) (effects (font (size 1.27 1.27)) (hide yes)))
  (property "Value" "GND" (at 193.04 102.87 0) (effects (font (size 1.27 1.27))))
  (property "Footprint" "" (at 193.04 99.06 0) (effects (font (size 1.27 1.27)) (hide yes)))
  (property "Datasheet" "" (at 193.04 99.06 0) (effects (font (size 1.27 1.27)) (hide yes)))
  (property "Description" "Power symbol creates a global label with name \"GND\" , ground" (at 193.04 99.06 0) (effects (font (size 1.27 1.27)) (hide yes)))
  (pin "1"))
 (symbol
  (lib_id "power:PWR_FLAG")
  (at 76.2 76.2 90)
  (unit 1)
  (exclude_from_sim no)
  (in_bom yes)
  (on_board yes)
  (dnp no)
  (fields_autoplaced yes)
  (property "Reference" "#FLG01" (at 74.295 76.2 0) (effects (font (size 1.27 1.27)) (hide yes)))
  (property "Value" "PWR_FLAG" (at 72.39 76.1999 90) (effects (font (size 1.27 1.27)) (justify left)))
  (property "Footprint" "" (at 76.2 76.2 0) (effects (font (size 1.27 1.27)) (hide yes)))
  (property "Datasheet" "~" (at 76.2 76.2 0) (effects (font (size 1.27 1.27)) (hide yes)))
  (property "Description" "Special symbol for telling ERC where power comes from" (at 76.2 76.2 0) (effects (font (size 1.27 1.27)) (hide yes)))
  (pin "1"))
 (symbol
  (lib_id "power:GND")
  (at 86.36 111.76 0)
  (mirror y)
  (unit 1)
  (exclude_from_sim no)
  (in_bom yes)
  (on_board yes)
  (dnp no)
  (property "Reference" "#PWR02" (at 86.36 118.11 0) (effects (font (size 1.27 1.27)) (hide yes)))
  (property "Value" "GND" (at 86.36 115.57 0) (effects (font (size 1.27 1.27))))
  (property "Footprint" "" (at 86.36 111.76 0) (effects (font (size 1.27 1.27)) (hide yes)))
  (property "Datasheet" "" (at 86.36 111.76 0) (effects (font (size 1.27 1.27)) (hide yes)))
  (property "Description" "Power symbol creates a global label with name \"GND\" , ground" (at 86.36 111.76 0) (effects (font (size 1.27 1.27)) (hide yes)))
  (pin "1"))
 (symbol
  (lib_id "USB-B-S-X-X-TH-TR:USB-B-S-X-X-TH-TR")
  (at 63.5 96.52 0)
  (mirror y)
  (unit 1)
  (exclude_from_sim no)
  (in_bom yes)
  (on_board yes)
  (dnp no)
  (property "Reference" "J1" (at 57.658 96.52 0) (effects (font (size 1.27 1.27)) (justify left)))
  (property "Value" "USB-B-S-X-X-TH-TR" (at 73.406 87.376 0) (effects (font (size 1.27 1.27)) (justify left)))
  (property "Footprint" "USB-B-S-X-X-TH-TR:SAMTEC_USB-B-S-X-X-TH-TR" (at 63.5 96.52 0) (effects (font (size 1.27 1.27)) (justify bottom) (hide yes)))
  (property "Datasheet" "" (at 63.5 96.52 0) (effects (font (size 1.27 1.27)) (hide yes)))
  (property "Description" "" (at 63.5 96.52 0) (effects (font (size 1.27 1.27)) (hide yes)))
  (property "MF" "Samtec" (at 63.5 96.52 0) (effects (font (size 1.27 1.27)) (justify bottom) (hide yes)))
  (property "MAXIMUM_PACKAGE_HEIGHT" "10.95 mm" (at 63.5 96.52 0) (effects (font (size 1.27 1.27)) (justify bottom) (hide yes)))
  (property "Package" "None" (at 63.5 96.52 0) (effects (font (size 1.27 1.27)) (justify bottom) (hide yes)))
  (property "Price" "None" (at 63.5 96.52 0) (effects (font (size 1.27 1.27)) (justify bottom) (hide yes)))
  (property "Check_prices" "https://www.snapeda.com/parts/USB-B-S-F-B-TH-FR/Samtec/view-part/?ref=eda" (at 63.5 96.52 0) (effects (font (size 1.27 1.27)) (justify bottom) (hide yes)))
  (property "STANDARD" "Manufacturer Recommendations" (at 63.5 96.52 0) (effects (font (size 1.27 1.27)) (justify bottom) (hide yes)))
  (property "PARTREV" "Q" (at 63.5 96.52 0) (effects (font (size 1.27 1.27)) (justify bottom) (hide yes)))
  (property "SnapEDA_Link" "https://www.snapeda.com/parts/USB-B-S-F-B-TH-FR/Samtec/view-part/?ref=snap" (at 63.5 96.52 0) (effects (font (size 1.27 1.27)) (justify bottom) (hide yes)))
  (property "MP" "USB-B-S-F-B-TH-FR" (at 63.5 96.52 0) (effects (font (size 1.27 1.27)) (justify bottom) (hide yes)))
  (property "Purchase-URL" "https://www.snapeda.com/api/url_track_click_mouser/?unipart_id=8243123&manufacturer=Samtec&part_name=USB-B-S-F-B-TH-FR&search_term=usb female type b connector" (at 63.5 96.52 0) (effects (font (size 1.27 1.27)) (justify bottom) (hide yes)))
  (property "Description_1" "Connector USB Type B Receptacle 4 Position 2.5mm Solder Right Angle Through Hole T/R" (at 63.5 96.52 0) (effects (font (size 1.27 1.27)) (justify bottom) (hide yes)))
  (property "Availability" "In Stock" (at 63.5 96.52 0) (effects (font (size 1.27 1.27)) (justify bottom) (hide yes)))
  (property "MANUFACTURER" "Samtec" (at 63.5 96.52 0) (effects (font (size 1.27 1.27)) (justify bottom) (hide yes)))
  (pin "2")
  (pin "3")
  (pin "4")
  (pin "1")
  (pin "S1")
  (pin "S2"))
 (symbol
  (lib_id "power:GND")
  (at 104.14 76.2 0)
  (unit 1)
  (exclude_from_sim no)
  (in_bom yes)
  (on_board yes)
  (dnp no)
  (property "Reference" "#PWR03" (at 104.14 82.55 0) (effects (font (size 1.27 1.27)) (hide yes)))
  (property "Value" "GND" (at 104.14 80.01 0) (effects (font (size 1.27 1.27))))
  (property "Footprint" "" (at 104.14 76.2 0) (effects (font (size 1.27 1.27)) (hide yes)))
  (property "Datasheet" "" (at 104.14 76.2 0) (effects (font (size 1.27 1.27)) (hide yes)))
  (property "Description" "Power symbol creates a global label with name \"GND\" , ground" (at 104.14 76.2 0) (effects (font (size 1.27 1.27)) (hide yes)))
  (pin "1"))
 (symbol
  (lib_id "Connector_Generic:Conn_01x06")
  (at 200.66 88.9 0)
  (unit 1)
  (exclude_from_sim no)
  (in_bom yes)
  (on_board yes)
  (dnp no)
  (fields_autoplaced yes)
  (property "Reference" "J3" (at 203.2 88.8999 0) (effects (font (size 1.27 1.27)) (justify left)))
  (property "Value" "Conn_01x06" (at 203.2 91.4399 0) (effects (font (size 1.27 1.27)) (justify left)))
  (property "Footprint" "Connector_PinHeader_2.54mm:PinHeader_1x06_P2.54mm_Horizontal" (at 200.66 88.9 0) (effects (font (size 1.27 1.27)) (hide yes)))
  (property "Datasheet" "~" (at 200.66 88.9 0) (effects (font (size 1.27 1.27)) (hide yes)))
  (property "Description" "Generic connector, single row, 01x06, script generated (kicad-library-utils/schlib/autogen/connector/)" (at 200.66 88.9 0) (effects (font (size 1.27 1.27)) (hide yes)))
  (pin "2")
  (pin "4")
  (pin "6")
  (pin "5")
  (pin "1")
  (pin "3"))
 (symbol
  (lib_id "Connector_Generic:Conn_01x03")
  (at 93.98 69.85 0)
  (mirror y)
  (unit 1)
  (exclude_from_sim no)
  (in_bom yes)
  (on_board yes)
  (dnp no)
  (fields_autoplaced yes)
  (property "Reference" "J2" (at 91.44 68.5799 0) (effects (font (size 1.27 1.27)) (justify left)))
  (property "Value" "Conn_01x03" (at 91.44 71.1199 0) (effects (font (size 1.27 1.27)) (justify left)))
  (property "Footprint" "Connector_PinHeader_2.54mm:PinHeader_1x03_P2.54mm_Vertical" (at 93.98 69.85 0) (effects (font (size 1.27 1.27)) (hide yes)))
  (property "Datasheet" "~" (at 93.98 69.85 0) (effects (font (size 1.27 1.27)) (hide yes)))
  (property "Description" "Generic connector, single row, 01x03, script generated (kicad-library-utils/schlib/autogen/connector/)" (at 93.98 69.85 0) (effects (font (size 1.27 1.27)) (hide yes)))
  (pin "3")
  (pin "1")
  (pin "2"))
 (symbol
  (lib_id "Device:LED")
  (at 182.88 119.38 0)
  (unit 1)
  (exclude_from_sim no)
  (in_bom yes)
  (on_board yes)
  (dnp no)
  (property "Reference" "D2" (at 182.88 121.158 0) (effects (font (size 1.27 1.27))))
  (property "Value" "LED" (at 183.388 117.094 0) (effects (font (size 1.27 1.27))))
  (property "Footprint" "LED_SMD:LED_0805_2012Metric" (at 182.88 119.38 0) (effects (font (size 1.27 1.27)) (hide yes)))
  (property "Datasheet" "~" (at 182.88 119.38 0) (effects (font (size 1.27 1.27)) (hide yes)))
  (property "Description" "Light emitting diode" (at 182.88 119.38 0) (effects (font (size 1.27 1.27)) (hide yes)))
  (property "Sim.Pins" "1=K 2=A" (at 182.88 119.38 0) (effects (font (size 1.27 1.27)) (hide yes)))
  (pin "2")
  (pin "1"))
 (symbol
  (lib_id "Interface_USB:FT232RL")
  (at 139.7 101.6 0)
  (unit 1)
  (exclude_from_sim no)
  (in_bom yes)
  (on_board yes)
  (dnp no)
  (fields_autoplaced yes)
  (property "Reference" "U1" (at 144.3833 74.93 0) (effects (font (size 1.27 1.27)) (justify left)))
  (property "Value" "FT232RL" (at 144.3833 77.47 0) (effects (font (size 1.27 1.27)) (justify left)))
  (property "Footprint" "Package_SO:SSOP-28_5.3x10.2mm_P0.65mm" (at 167.64 124.46 0) (effects (font (size 1.27 1.27)) (hide yes)))
  (property "Datasheet" "https://www.ftdichip.com/Support/Documents/DataSheets/ICs/DS_FT232R.pdf" (at 139.7 101.6 0) (effects (font (size 1.27 1.27)) (hide yes)))
  (property "Description" "USB to Serial Interface, SSOP-28" (at 139.7 101.6 0) (effects (font (size 1.27 1.27)) (hide yes)))
  (pin "19")
  (pin "25")
  (pin "7")
  (pin "3")
  (pin "17")
  (pin "15")
  (pin "16")
  (pin "27")
  (pin "28")
  (pin "26")
  (pin "4")
  (pin "20")
  (pin "18")
  (pin "21")
  (pin "1")
  (pin "5")
  (pin "22")
  (pin "12")
  (pin "6")
  (pin "2")
  (pin "10")
  (pin "23")
  (pin "13")
  (pin "11")
  (pin "9")
  (pin "14"))
 (symbol
  (lib_id "Device:C_Small")
  (at 109.22 78.74 0)
  (unit 1)
  (exclude_from_sim no)
  (in_bom yes)
  (on_board yes)
  (dnp no)
  (property "Reference" "C1" (at 109.728 77.216 0) (effects (font (size 1.27 1.27)) (justify left)))
  (property "Value" "0.1uF" (at 109.728 80.264 0) (effects (font (size 1.27 1.27)) (justify left)))
  (property "Footprint" "Capacitor_SMD:C_0603_1608Metric" (at 109.22 78.74 0) (effects (font (size 1.27 1.27)) (hide yes)))
  (property "Datasheet" "~" (at 109.22 78.74 0) (effects (font (size 1.27 1.27)) (hide yes)))
  (property "Description" "Unpolarized capacitor, small symbol" (at 109.22 78.74 0) (effects (font (size 1.27 1.27)) (hide yes)))
  (pin "1")
  (pin "2"))
 (symbol
  (lib_id "Device:R_Small")
  (at 168.91 119.38 90)
  (unit 1)
  (exclude_from_sim no)
  (in_bom yes)
  (on_board yes)
  (dnp no)
  (property "Reference" "R2" (at 169.926 119.38 90) (effects (font (size 1.016 1.016)) (justify left)))
  (property "Value" "330ohm" (at 173.482 121.666 90) (effects (font (size 1.27 1.27)) (justify left)))
  (property "Footprint" "Resistor_SMD:R_0603_1608Metric" (at 168.91 119.38 0) (effects (font (size 1.27 1.27)) (hide yes)))
  (property "Datasheet" "~" (at 168.91 119.38 0) (effects (font (size 1.27 1.27)) (hide yes)))
  (property "Description" "Resistor, small symbol" (at 168.91 119.38 0) (effects (font (size 1.27 1.27)) (hide yes)))
  (pin "1")
  (pin "2"))
 (symbol
  (lib_id "Device:C_Small")
  (at 81.28 109.22 0)
  (mirror y)
  (unit 1)
  (exclude_from_sim no)
  (in_bom yes)
  (on_board yes)
  (dnp no)
  (property "Reference" "C2" (at 81.026 107.696 0) (effects (font (size 1.27 1.27)) (justify left)))
  (property "Value" "0.001uF" (at 86.614 110.744 0) (effects (font (size 1.27 1.27)) (justify left)))
  (property "Footprint" "Capacitor_SMD:C_0603_1608Metric" (at 81.28 109.22 0) (effects (font (size 1.27 1.27)) (hide yes)))
  (property "Datasheet" "~" (at 81.28 109.22 0) (effects (font (size 1.27 1.27)) (hide yes)))
  (property "Description" "Unpolarized capacitor, small symbol" (at 81.28 109.22 0) (effects (font (size 1.27 1.27)) (hide yes)))
  (pin "2")
  (pin "1"))
 (symbol
  (lib_id "Device:LED")
  (at 180.34 111.76 0)
  (unit 1)
  (exclude_from_sim no)
  (in_bom yes)
  (on_board yes)
  (dnp no)
  (property "Reference" "D1" (at 180.086 113.792 0) (effects (font (size 1.27 1.27))))
  (property "Value" "LED" (at 180.594 109.474 0) (effects (font (size 1.27 1.27))))
  (property "Footprint" "LED_SMD:LED_0805_2012Metric" (at 180.34 111.76 0) (effects (font (size 1.27 1.27)) (hide yes)))
  (property "Datasheet" "~" (at 180.34 111.76 0) (effects (font (size 1.27 1.27)) (hide yes)))
  (property "Description" "Light emitting diode" (at 180.34 111.76 0) (effects (font (size 1.27 1.27)) (hide yes)))
  (property "Sim.Pins" "1=K 2=A" (at 180.594 112.268 0) (effects (font (size 1.27 1.27)) (hide yes)))
  (pin "2")
  (pin "1"))
 (sheet_instances
  (path ""
   (page "1")))
 (embedded_fonts no))
